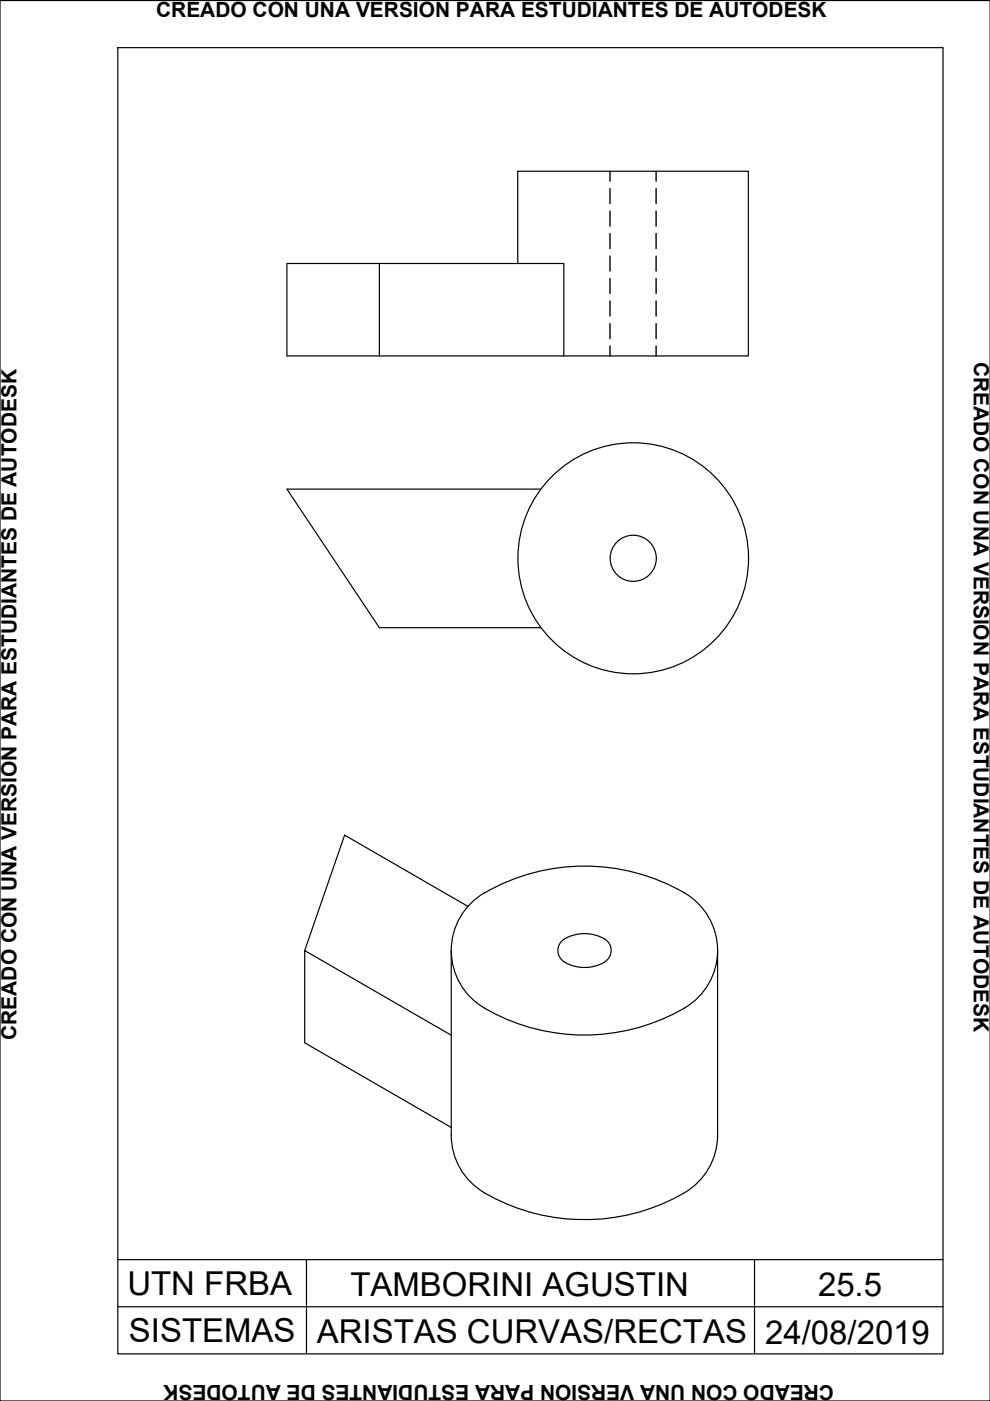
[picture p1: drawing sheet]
<svg xmlns="http://www.w3.org/2000/svg" width="210mm" height="297mm" viewBox="0 0 210 297" stroke-linecap="round" stroke-linejoin="round" font-family="sans-serif">
<!-- layer: 0 -->
<g fill="none" stroke="#000" stroke-width=".25">
<path d="M80.4 55.9v19.6M109.8 55.9v-19.6h48.9v39.2h-97.9v-19.6h58.7v19.6M114.6 103.7h-53.8l19.6 29.4h34.2M99.2 192.2l-26.1-15.1-8.5 24.4M102.7 189.3a14.1 14.1 0 0 0 0 24.4M102.8 189.3a42.4 42.4 0 0 1 42.3 0M145.1 189.3a14.1 14.1 0 0 1 0 24.4M95.7 219.5l-31.1-18v19.6l31.1 17.9M95.7 201.5v39.2M102.7 213.8a42.2 42.2 0 0 0 42.4 0M119.7 204a2.89 2.89 0 0 1-1.4-3 2.89 2.89 0 0 1 2.2-2.3 8.1 8.1 0 0 1 8.4 1 2.82 2.82 0 0 1-.7 4.3M119.7 204a8.5 8.5 0 0 0 8.5 0"/>
<path d="M152.1 201.5v39.2M95.7 240.7a14.1 14.1 0 0 0 7 12.2M102.7 252.9a42.5 42.5 0 0 0 42.4 0M152.1 240.7a14.1 14.1 0 0 1-7 12.2"/>
<circle cx="134.2" cy="118.4" r="24.5"/>
<circle cx="134.3" cy="118.4" r="4.9"/>
</g>
<!-- layer: No Visibles - Impresion -->
<g fill="none" stroke="#000" stroke-width=".3">
<path d="M129.3 36.3v2.1M129.3 40v3.2M139.1 36.3v2.1M139.1 40v3.2M129.3 44.8v3.1M129.3 49.5v3.2M129.3 54.3v3.2M129.3 59v3.2M139.1 44.8v3.1M139.1 49.5v3.2M139.1 54.3v3.2M139.1 59v3.2"/>
<path d="M129.3 63.8v3.2M129.3 68.6v3.2M129.3 73.3v2.2M139.1 63.8v3.2M139.1 68.6v3.2M139.1 73.3v2.2"/>
</g>
<!-- layer: Rotulo -->
<path d="M0 .1h209.9v296.9h-209.9zM25 10.1h174.9v276.9h-174.9zM25 267.1h174.9M25 277.1h174.9M65 267.1v19.9M160 267.1v19.9" fill="none" stroke="#000" stroke-width=".25"/>
<g font-size="7">
<text x="27" y="274.6">UTN FRBA</text>
<text x="74.3" y="274.9">TAMBORINI AGUSTIN</text>
<text x="173.4" y="274.7">25.5</text>
<text x="27.3" y="284.5">SISTEMAS</text>
<text x="67.2" y="284.7">ARISTAS CURVAS/RECTAS</text>
<text x="162.2" y="284.9">24/08/2019</text>
</g>
<g font-size="4.4">
<text x="33.1" y="3.6">CREADO CON UNA VERSIÓN PARA ESTUDIANTES DE AUTODESK</text>
<text x="206.5" y="76.7" transform="rotate(90 206.5 76.7)">CREADO CON UNA VERSIÓN PARA ESTUDIANTES DE AUTODESK</text>
<text x="3.5" y="220.5" transform="rotate(-90 3.5 220.5)">CREADO CON UNA VERSIÓN PARA ESTUDIANTES DE AUTODESK</text>
<text x="176.8" y="293.6" transform="rotate(-180 176.8 293.6)">CREADO CON UNA VERSIÓN PARA ESTUDIANTES DE AUTODESK</text>
</g>
</svg>
